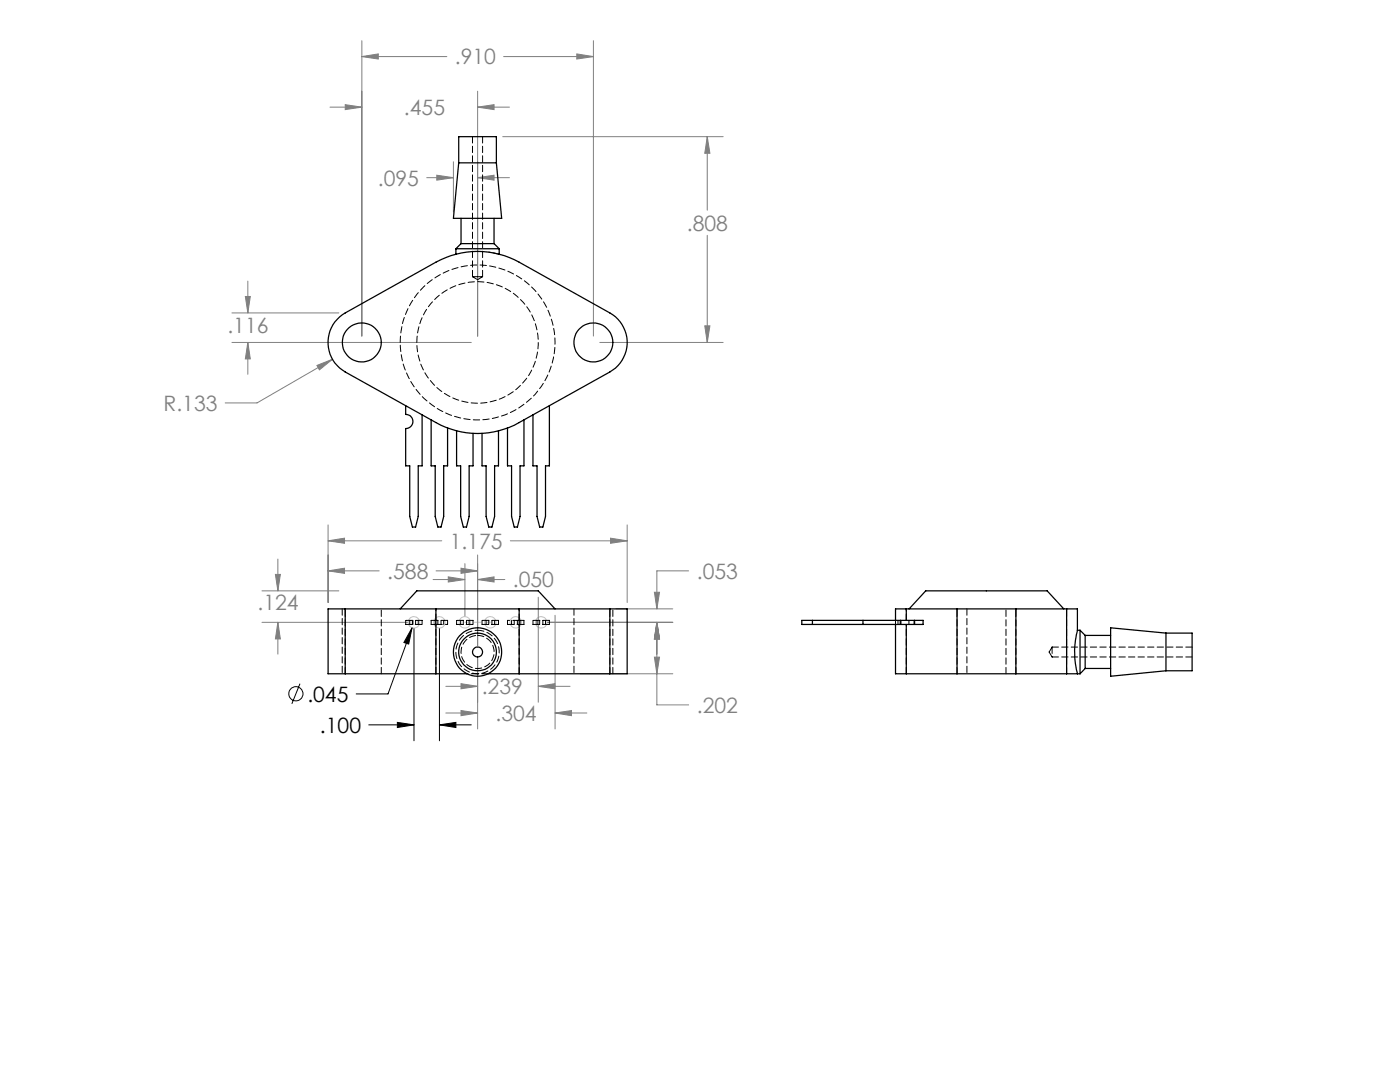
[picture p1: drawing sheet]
<svg xmlns="http://www.w3.org/2000/svg" width="279mm" height="216mm" viewBox="0 0 279 216" stroke-linecap="round" stroke-linejoin="round" font-family="sans-serif">
<g fill="none" stroke="#000" stroke-width=".2">
<path d="M59.9 136.4l-1.7 4M82.2 125.3l-.6 3.2-1-.3zM82.2 125.3l-4.8 13.2h-6.3M82.6 125.4v22.4M87.7 125.4v22.4M73.6 144.6h9M79.3 144.1l3.3 .5-3.3 .6zM87.7 144.6l3.3-.5v1.1zM87.7 144.6h6.4"/>
<circle cx="59.1" cy="138.4" r="1.41"/>
</g>
<g fill="none" stroke="#808080" stroke-width=".2">
<path d="M72.2 11.3l3.3-.5v1zM72.2 8.1v59M72.2 11.3h17M95.3 18.2v48.9M100.5 11.3h17.9M115.1 10.8l3.3 .5-3.3 .5zM118.4 8.1v59M65.9 21.4h6.3M68.9 20.9l3.3 .5-3.3 .5zM85.2 35.5h5.3M87.2 35l3.3 .5-3.3 .4zM90.5 32.3v10"/>
<path d="M95.3 21.4l3.3-.5v1zM95.3 35.5l3.3-.5v.9zM95.3 21.4h6.4M95.3 35.5h6.4M100.3 27.3h44M141.1 27.3l.6 3.3h-1zM141.1 27.3v14.6M49 59.2h1l-.5 3.2zM49.5 56.1v6.3M141.1 47v21.3M46.3 68.3h47.8M46.3 62.4h21.3"/>
<path d="M49.5 68.3l.5 3.3h-1zM49.5 68.3v6.4M63.3 72.9l3.1-1.2-2.7 2.1zM66.4 71.7l-15.1 8.7h-6.4M119.7 68.3h24.6M140.7 65h1l-.6 3.3zM52.3 117.9h15.3M55 114.6h1l-.5 3.3zM55.5 111.5v6.4M65.5 113.9l3.3-.5v1zM65.5 107.9l3.3-.5v1zM65.5 113.9h10.2"/>
<path d="M65.5 104.7v15.5M65.5 107.9h22.7M86.4 115.6h6.4M87 113.9h8.3M89.5 115.1l3.3 .5-3.3 .5zM92 113.4l3.3 .5-3.3 .5zM92.8 112.5v10.4M95.3 115.6l3.3-.5v1zM95.3 110.7v18.1M95.3 115.6h5.5M101.8 107.9h23.4M107.4 119.2v20.9"/>
<path d="M121.8 107.4l3.4 .5-3.4 .5zM125.2 104.7v15.5M130.6 118.2h1l-.5 3.3zM137.4 113.9h-6.3v7.6M52.3 124.2h29.1M55.5 124.2l.5 3.3h-1zM55.5 124.2v6.3M89 136.9h6.3M92 136.4l3.3 .5-3.3 .5zM95.3 131.4v14.1M107.4 136.9l3.3-.5v1zM107.4 136.9h6.4"/>
<path d="M109.3 124.2h25M110.8 122.8v22.7M115.8 134.4h18.5M123 121.5h11.3M130.6 131.1h1l-.5 3.3zM131.1 124.2l.5 3.3h-1zM131.1 124.2v16.5h6.3M89 142.3h6.3M92 141.8l3.3 .5-3.3 .5zM110.8 142.3l3.3-.5v1zM110.8 142.3h6.3"/>
</g>
<g fill="none" stroke="#c0c0c0" stroke-width=".2">
<circle cx="82.6" cy="124.2" r="1.14"/>
<circle cx="87.7" cy="124.2" r="1.14"/>
<circle cx="92.8" cy="124.2" r="1.14"/>
<circle cx="97.9" cy="124.2" r="1.14"/>
<circle cx="102.9" cy="124.2" r="1.14"/>
<circle cx="108" cy="124.2" r="1.14"/>
</g>
<path d="M92.8 124.2h5.1" fill="none" stroke="#c0c0c0" stroke-width=".2" stroke-dasharray="15.2 1.3 1.3 1.3" stroke-dashoffset="14.6"/>
<path d="M79.3 144.1l3.3 .5-3.3 .6zM87.7 144.6l3.3-.5v1.1zM82.2 125.3l-1.6 2.9 1 .3z" fill="#000"/>
<g fill="#808080">
<path d="M55.5 124.2l.5 3.3h-1zM55 114.6h1l-.5 3.3zM130.6 131.1h1l-.5 3.3zM131.1 124.2l.5 3.3h-1zM89.5 115.1l3.3 .5-3.3 .5zM95.3 115.6l3.3-.5v1zM131.1 124.2l.5 3.3h-1zM130.6 118.2h1l-.5 3.3z"/>
<path d="M92 113.4l3.3 .5-3.3 .5zM65.5 113.9l3.3-.5v1zM65.5 107.9l3.3-.5v1zM121.8 107.4l3.4 .5-3.4 .5zM110.8 142.3l3.3-.5v1zM92 141.8l3.3 .5-3.3 .5zM107.4 136.9l3.3-.5v1zM92 136.4l3.3 .5-3.3 .5zM95.3 21.4l3.3-.5v1zM68.9 20.9l3.3 .5-3.3 .5zM49.5 68.3l.5 3.3h-1zM49 59.2h1l-.5 3.2zM63.3 72.9l.4 .9 2.7-2.1zM72.2 11.3l3.3-.5v1zM115.1 10.8l3.3 .5-3.3 .5zM140.7 65h1l-.6 3.3zM141.1 27.3l.6 3.3h-1zM95.3 35.5l3.3-.5v.9zM87.2 35l3.3 .5-3.3 .4z"/>
</g>
<g fill="none" stroke="#000" stroke-width=".25">
<path d="M91.5 32.5h7.6M91.5 32.5l-1 11.1h9.6l-1-11.1M91.5 32.5v-5.2h7.6v5.2M91 49.6h8.6M91 49.6v1.1M92 48.6h6.6M92 48.6l-1 1M92 43.6v5M98.6 48.6l1 1M98.6 43.6v5M99.6 49.6v1.1M67.3 63.7l1.6-1.3 18.1-10.1a17.1 17.1 0 0 1 16.6 0l18.1 10.1a6.7 6.7 0 0 1 0 11.8l-18.1 10.1a16.9 16.9 0 0 1-16.6 0l-18.1-10.1a6.8 6.8 0 0 1-1.6-10.5z"/>
<path d="M81 81v1.7a1.41 1.41 0 0 1 1.4 1.4 1.41 1.41 0 0 1-1.4 1.4v7.5h.8v10l.5 2.2h.6l.6-2.2v-10h.7v-10.2M86 83.8v9.2h.9v10l.5 2.2h.6l.5-2.2v-10h.8v-7.6M91.1 86v7h.8v10l.6 2.2h.6l.5-2.2v-10h.8v-6.5M99.5 86v7h-.8v10l-.5 2.2h-.7l-.5-2.2v-10h-.8v-6.5M104.6 83.8v9.2h-.8v10l-.5 2.2h-.7l-.5-2.2v-10h-.8v-7.6M109.6 81v12h-.7v10l-.6 2.2h-.6l-.5-2.2v-10h-.8v-10.2M68.9 121.5h-3.4v12.9h3.4M68.9 121.5h18.1M68.9 134.4h18.1M68.9 121.5v12.9M79.9 121.5l3.3-3.6h24.2l3.4 3.6M87 121.5h16.6"/>
<path d="M87 134.4h6.2M87 121.5v12.9M97.4 134.4h6.2M103.6 121.5v12.9M103.6 121.5h18.1M103.6 134.4h18.1M121.7 121.5h3.5v12.9h-3.5M121.7 121.5v12.9M162.1 123.8v.8M172.2 123.8v.8M178.7 124.6v9.8h2.2M179.7 124.6h2.8"/>
<path d="M179.7 123.8h2.8M179.7 123.8v.8M179.7 123.8h-19.7v.8h19.7M180.9 121.5h-2.2v2.3M180.9 121.5h10.1M180.9 134.4h10.1M180.9 121.5v2.3M180.9 124.6v9.8M181.4 121.5l3.3-3.6h24.3l3.3 3.6M182.5 123.8h1.7v.8h-1.7M182.5 123.8v.8M191 134.4h11.7"/>
<path d="M191 121.5h11.7M191 121.5v12.9M202.7 121.5h10.2M202.7 134.4h10.2M202.7 121.5v12.9M212.9 134.4h2.1M212.9 121.5h2.1v4.3M212.9 121.5v12.9M215 125.8a16.9 16.9 0 0 0 0 8.6M215 134.4h.5M215 125.8h.5M215.5 125.8v8.6"/>
<path d="M215.5 125.8l1.1 1M216.6 126.8v6.6M216.6 133.4l-1.1 1M216.6 133.4h5.1M216.6 126.8h5.1M232.7 126.3v7.5M232.7 126.3l-11-1v9.6l11-1.1M232.7 126.3h5.2v7.5h-5.2"/>
<circle cx="72.2" cy="68.3" r="3.9"/>
<circle cx="118.4" cy="68.3" r="3.9"/>
<circle cx="95.3" cy="130.1" r="4.8"/>
<circle cx="95.3" cy="130.1" r=".99"/>
<circle cx="95.3" cy="130.1" r="3.8"/>
</g>
<g fill="none" stroke="#000" stroke-width=".2" stroke-dasharray="1.3 .6">
<path d="M94.3 27.3v27.9M91.1 50.7h-.1M94.3 55.2h1M94.3 55.2l1 .6M95.3 55.2h1M95.3 55.8l1-.6M96.3 55.2v-27.9M99.6 50.7l-2-.4M79.9 68.3a15.5 15.5 0 0 1 22.8-13.5 15.5 15.5 0 0 1 .9 26.5 15.5 15.5 0 0 1-23.7-11.9v-1.1M83.2 68.3a12.1 12.1 0 0 1 17.9-10.6 12.1 12.1 0 0 1 .8 20.8 12.1 12.1 0 0 1-18.7-9.2v-1M68.3 121.5v12.9M68.9 134.4v-12.9"/>
<path d="M76.1 134.4v-12.9M81 124.6h3.2M81 123.8v.8M81.8 123.8v.8M82.3 123.8v.8M82.4 124.6v-.8M82.9 123.8v.8M83.5 123.8v.8M84.2 123.8h-3.2M84.2 123.8v.8M86 123.8v.8M86 124.6h1"/>
<path d="M86.9 123.8v.8M87 123.8h-1M87 124.6h2.3M87 134.4v-9.8M87 123.8v-2.3M87.4 123.8v.8M88 123.8v.8M88.5 123.8v.8M89.3 123.8h-2.3M89.3 123.8v.8M91.1 123.8v.8M91.1 124.6h3.3"/>
<path d="M91.9 123.8v.8M92.5 123.8v.8M93.1 123.8v.8M93.6 123.8v.8M94.4 123.8h-3.3M94.4 123.8v.8M95.3 126.8a3.3 3.3 0 0 1 2.9 4.8 3.3 3.3 0 0 1-5.6 .4 3.3 3.3 0 0 1 2.2-5.2h.5M95.3 125.8a4.3 4.3 0 0 1 3.9 6.3 4.3 4.3 0 0 1-7.5 .5 4.3 4.3 0 0 1 3.1-6.8h.5M95.3 134.4h-2.1M96.2 124.6h3.3M96.2 123.8v.8M97 123.8v.8"/>
<path d="M97.4 134.4h-2.1M97.5 123.8v.8M98.2 123.8v.8M98.7 123.8v.8M99.5 123.8v.8M99.5 123.8h-3.3M101.3 124.6h2.3M101.3 123.8v.8M102.1 123.8v.8M102.6 123.8v.8M103.3 123.8v.8M103.6 124.6h1"/>
<path d="M103.6 123.8h-2.3M103.6 123.8v-2.3M103.6 134.4v-9.8M103.8 123.8v.8M104.6 123.8v.8M104.6 123.8h-1M106.4 124.6h3.2M106.4 123.8v.8M107.2 123.8v.8M107.7 123.8v.8M108.3 123.8v.8M108.9 123.8v.8"/>
<path d="M109.6 123.8h-3.2M109.6 123.8v.8M114.5 121.5v12.9M121.7 134.4v-12.9M122.3 134.4v-12.9M178.7 123.8v.8M179.2 123.8v.8M179.8 123.8v.8M180.9 134.4v-9.8M180.9 123.8v-2.3M181.4 123.8v.8M182.4 123.8v.8"/>
<path d="M191 134.4v-12.9M193 121.5v12.9M200.8 134.4v-12.9M202.7 134.4v-12.9M209.4 130.1l.6 1M210 129.1v2M210 131.1h27.9M210 129.1l-.6 1M212.9 134.4v-12.9M237.9 129.1h-27.9"/>
</g>
<g font-size="4.2" fill="#808080">
<text x="90.8" y="12.9">.910</text>
<text x="80.6" y="22.9">.455</text>
<text x="75.4" y="37">.095</text>
<text x="137.1" y="46">.808</text>
<text x="45.4" y="66.5">.116</text>
<text x="32.6" y="82">R.133</text>
<text x="89.7" y="109.5">1.175</text>
<text x="77.3" y="115.5">.588</text>
<text x="102.3" y="117.2">.050</text>
<text x="139.1" y="115.5">.053</text>
<text x="51.4" y="121.8">.124</text>
<text x="96.1" y="138.5">.239</text>
<text x="98.9" y="143.8">.304</text>
<text x="139.1" y="142.2">.202</text>
</g>
<g font-size="4.2">
<text x="61.3" y="140">.045</text>
<text x="63.9" y="146.2">.100</text>
</g>
</svg>
